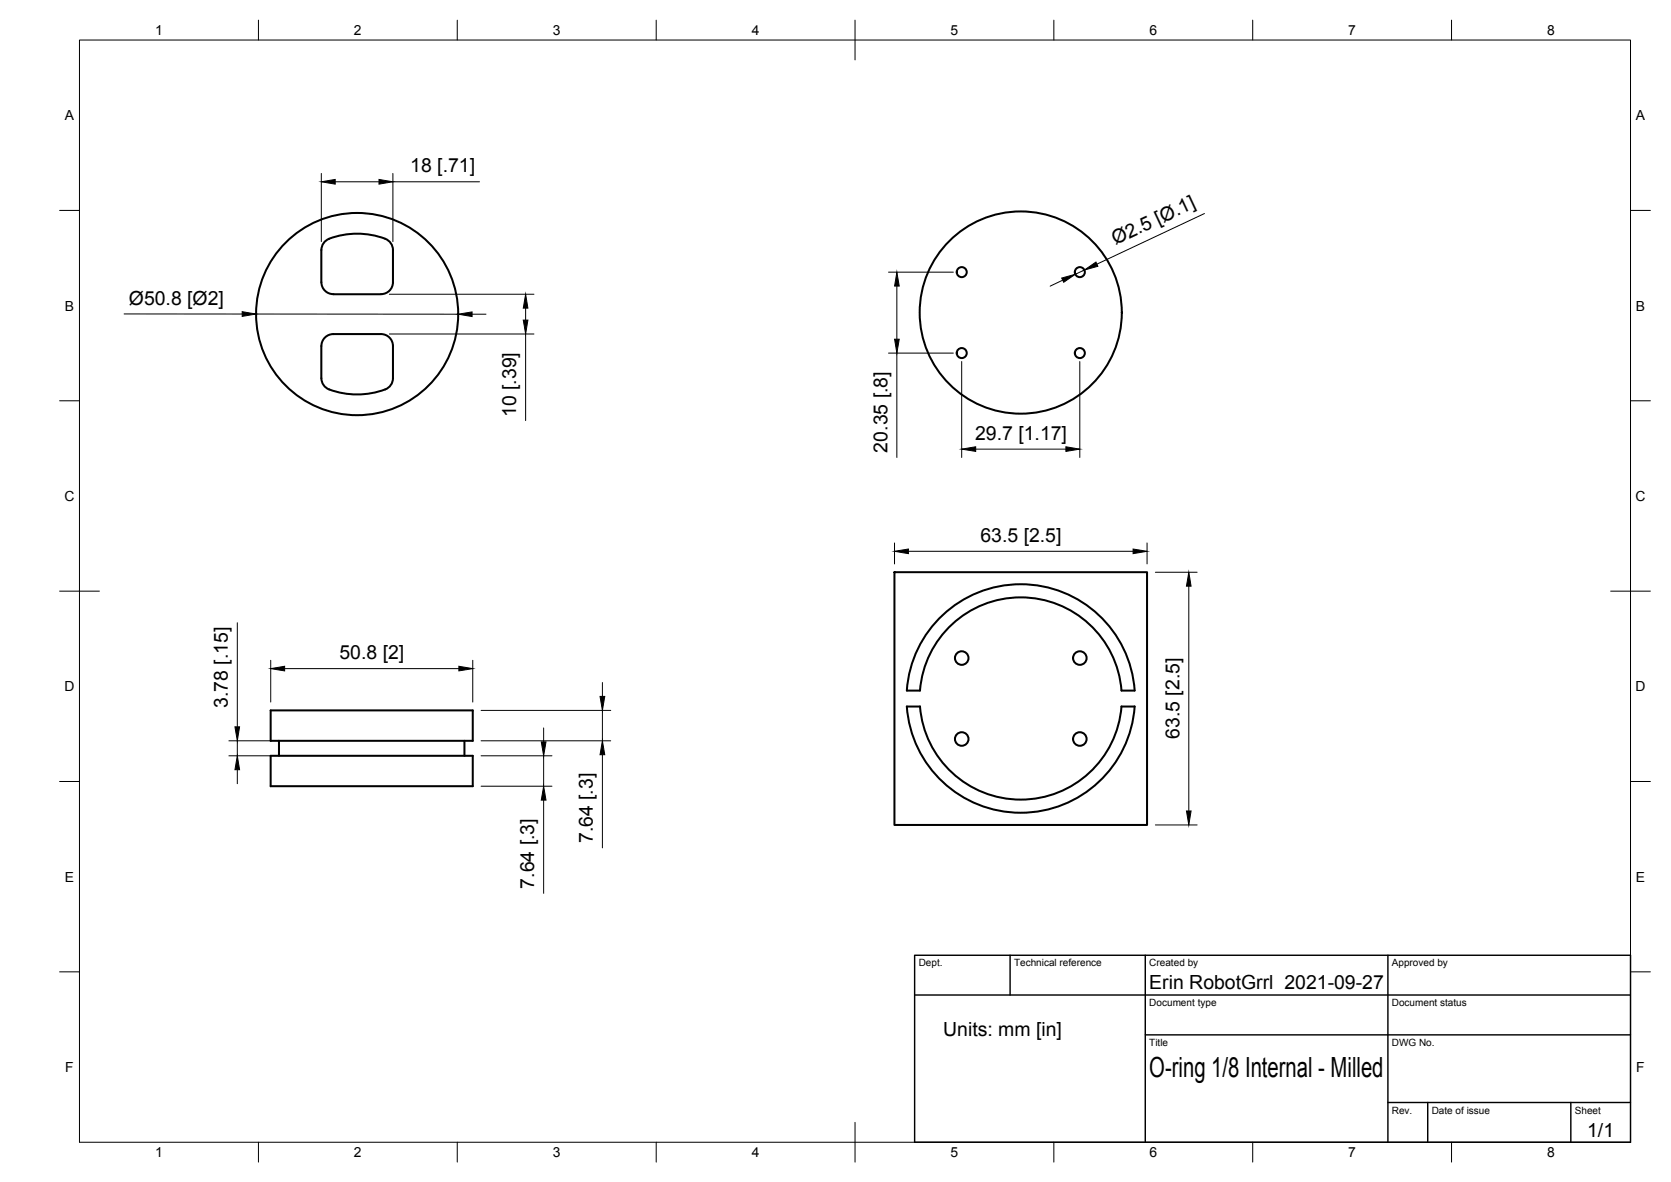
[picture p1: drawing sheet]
<svg xmlns="http://www.w3.org/2000/svg" width="420mm" height="297mm" viewBox="0 0 420 297" stroke-linecap="round" stroke-linejoin="round" font-family="sans-serif">
<!-- layer: Visible -->
<g fill="none" stroke="#000" stroke-width=".51">
<path d="M96.8 60a20.2 20.2 0 0 0-14 0M80.8 62.8v8.1M82.8 60a3 3 0 0 0-2 2.8M96.9 60a3 3 0 0 1 1.9 2.8M98.8 62.8v8.1a2.99 2.99 0 0 1-3 3h-12a3 3 0 0 1-3-3M80.8 87v8.1M80.8 95.1a3 3 0 0 0 2 2.8M80.8 86.9a2.99 2.99 0 0 1 3-2.9h12a2.99 2.99 0 0 1 3 2.9v8.2a3.3 3.3 0 0 1-3.1 3.1 20.2 20.2 0 0 1-12.9-.3M224.9 143.8h63.5v63.5h-63.5zM68.1 178.5h50.8v7.7h-50.8zM228 177.5a28.7 28.7 0 0 0 28.7 26.7 28.7 28.7 0 0 0 28.6-26.7M228 173.5a28.7 28.7 0 0 1 28.7-26.7 28.7 28.7 0 0 1 28.6 26.7"/>
<path d="M228 173.6l3.3-.1a25.4 25.4 0 0 1 25.4-23.4 25.4 25.4 0 0 1 25.3 23.4l3.3 .1M228 177.6h3.3M282 177.6h3.3M282 177.5a25.4 25.4 0 0 1-25.3 23.4 25.4 25.4 0 0 1-25.4-23.4M68.1 189.9h50.8v7.7h-50.8zM70.1 186.2v3.7M116.8 186.2v3.7"/>
<circle cx="89.8" cy="78.9" r="25.4"/>
<circle cx="241.8" cy="68.4" r="1.26"/>
<circle cx="256.7" cy="78.5" r="25.4"/>
<circle cx="271.5" cy="68.4" r="1.26"/>
<circle cx="241.8" cy="88.7" r="1.26"/>
<circle cx="271.5" cy="88.7" r="1.26"/>
<circle cx="241.8" cy="165.4" r="1.7"/>
<circle cx="271.5" cy="165.4" r="1.7"/>
<circle cx="241.8" cy="185.7" r="1.7"/>
<circle cx="271.5" cy="185.7" r="1.7"/>
</g>
<!-- layer: Border -->
<g fill="none" stroke="#000" stroke-width=".25">
<path d="M20 10.1h390v276.9h-390zM65 5.1v5M115 5.1v5M165 5.1v5M215 5.1v10M265 5.1v5M315 5.1v5M365 5.1v5M15 52.9h5M410 52.9h5M15 100.7h5M410 100.7h5"/>
<path d="M15 148.6h10M405 148.6h10M15 196.4h5M410 196.4h5M15 244.2h5M410 244.2h5M65 287v5M115 287v5M165 287v5M215 282.1v9.9M265 287v5M315 287v5"/>
<path d="M365 287v5"/>
</g>
<!-- layer: TitleBlock -->
<path d="M230 240.1h180v46.9h-180zM230 250h180M254 240.1v9.9M288 240.1v46.9M349 240.1v46.9M288 260.1h122M349 277.1h61M359 277.1v9.9M395 277.1v9.9" fill="none" stroke="#000" stroke-width=".36"/>
<!-- layer: Dimensions -->
<g fill="none" stroke="#000" stroke-width=".25">
<path d="M80.8 43.6v17.1M84.3 45.7h11M98.8 43.6v17.1M98.8 45.7h21.8M302.9 53.7l-27.1 12.7M31.2 78.9h29.7M64.4 78.9l50.8 .1M97.9 73.9h36.4M118.7 79h3.5M132.2 77.4v3M223.4 68.4h16.3M225.5 71.9v13.3"/>
<path d="M267.2 70.4l-3.1 1.5M272.6 67.9l-2.2 1M97.9 83.9h36.4M132.2 83.9v21.8M223.4 88.7h16.3M225.5 88.7v26.3M241.8 90.9v24.1M271.5 90.9v24.1M245.3 112.9h22.7M224.9 136.4v5.3M228.4 138.5h56.5M288.4 136.4v5.3"/>
<path d="M59.7 156.5v26.2M290.5 143.8h10.5M298.9 147.3v56.5M68.1 165.9v10.5M71.6 168h43.8M118.9 165.9v10.5M121 178.5h32.6M151.5 171.5v3.5M151.5 178.5v7.7M57.6 186.2h10.5M57.6 189.9h10.5M59.7 186.2v3.7"/>
<path d="M59.7 193.4v3.5M121 186.2h32.6M121 189.9h17.8M121 197.6h17.8M136.7 182.9v3.5M136.7 189.9v7.7M151.5 189.7v23.4M136.7 201.1v23.4M290.5 207.3h10.5"/>
</g>
<g fill="#000" stroke="#000" stroke-width=".25">
<path d="M80.8 45.7l3.5-.6v1.2zM95.3 45.1l3.5 .6-3.5 .6zM60.9 78.3l3.5 .6-3.5 .6zM115.2 79l3.5-.6v1.2zM132.2 73.9l.5 3.5h-1.1zM225.5 68.4l.6 3.5h-1.2zM267 69.9l3.4-1-2.9 2zM272.6 67.9l3-2 .5 1zM131.6 80.4h1.1l-.5 3.5zM224.9 85.2h1.2l-.6 3.5zM241.8 112.9l3.5-.6v1.1zM268 112.3l3.5 .6-3.5 .5z"/>
<path d="M224.9 138.5l3.5-.5v1.1zM284.9 138l3.5 .5-3.5 .6zM298.9 143.8l.6 3.5h-1.2zM68.1 168l3.5-.6v1.2zM115.4 167.4l3.5 .6-3.5 .6zM150.9 175h1.2l-.6 3.5zM59.7 189.9l.5 3.5h-1.1zM59.1 182.7h1.1l-.5 3.5zM136.1 186.4h1.2l-.6 3.5zM151.5 186.2l.6 3.5h-1.2zM136.7 197.6l.6 3.5h-1.2zM298.3 203.8h1.2l-.6 3.5z"/>
</g>
<text font-size="7" x="289" y="270.6">O-ring 1/8 Internal - Milled</text>
<g font-size="4.9">
<text x="103.2" y="43.3">18 [.71]</text>
<text x="280.5" y="61.6" transform="rotate(-25 280.5 61.6)">Ø2.5 [Ø.1]</text>
<text x="32.4" y="76.5">Ø50.8 [Ø2]</text>
<text x="129.8" y="104.8" transform="rotate(-90 129.8 104.8)">10 [.39]</text>
<text x="223.1" y="113.7" transform="rotate(-90 223.1 113.7)">20.35 [.8]</text>
<text x="245.2" y="110.5">29.7 [1.17]</text>
<text x="246.5" y="136.2">63.5 [2.5]</text>
<text x="85.4" y="165.7">50.8 [2]</text>
<text x="57.3" y="178" transform="rotate(-90 57.3 178)">3.78 [.15]</text>
<text x="296.5" y="185.7" transform="rotate(-90 296.5 185.7)">63.5 [2.5]</text>
<text x="149.1" y="211.9" transform="rotate(-90 149.1 211.9)">7.64 [.3]</text>
<text x="134.3" y="223.3" transform="rotate(-90 134.3 223.3)">7.64 [.3]</text>
<text x="289" y="248.5">Erin RobotGrrl 2021-09-27</text>
<text x="237.2" y="260.3">Units: mm [in]</text>
<text x="399.1" y="285.7">1/1</text>
</g>
<g font-size="3.5">
<text x="39" y="8.8">1</text>
<text x="89" y="8.8">2</text>
<text x="139" y="8.8">3</text>
<text x="189" y="8.8">4</text>
<text x="239" y="8.8">5</text>
<text x="289" y="8.8">6</text>
<text x="339" y="8.8">7</text>
<text x="389" y="8.8">8</text>
<text x="16.3" y="30.2">A</text>
<text x="411.3" y="30.2">A</text>
<text x="16.3" y="78">B</text>
<text x="411.3" y="78">B</text>
<text x="16.2" y="125.9">C</text>
<text x="411.2" y="125.9">C</text>
<text x="16.2" y="173.7">D</text>
<text x="411.2" y="173.7">D</text>
<text x="16.3" y="221.6">E</text>
<text x="411.3" y="221.6">E</text>
<text x="16.4" y="269.4">F</text>
<text x="411.4" y="269.4">F</text>
<text x="39" y="290.8">1</text>
<text x="89" y="290.8">2</text>
<text x="139" y="290.8">3</text>
<text x="189" y="290.8">4</text>
<text x="239" y="290.8">5</text>
<text x="289" y="290.8">6</text>
<text x="339" y="290.8">7</text>
<text x="389" y="290.8">8</text>
</g>
<g font-size="2.5">
<text x="231" y="242.9">Dept.</text>
<text x="255" y="242.9">Technical reference</text>
<text x="289" y="242.9">Created by</text>
<text x="350" y="242.9">Approved by</text>
<text x="289" y="252.8">Document type</text>
<text x="350" y="252.8">Document status</text>
<text x="289" y="262.9">Title</text>
<text x="350" y="262.9">DWG No.</text>
<text x="350" y="279.9">Rev.</text>
<text x="360" y="279.9">Date of issue</text>
<text x="396" y="279.9">Sheet</text>
</g>
</svg>
